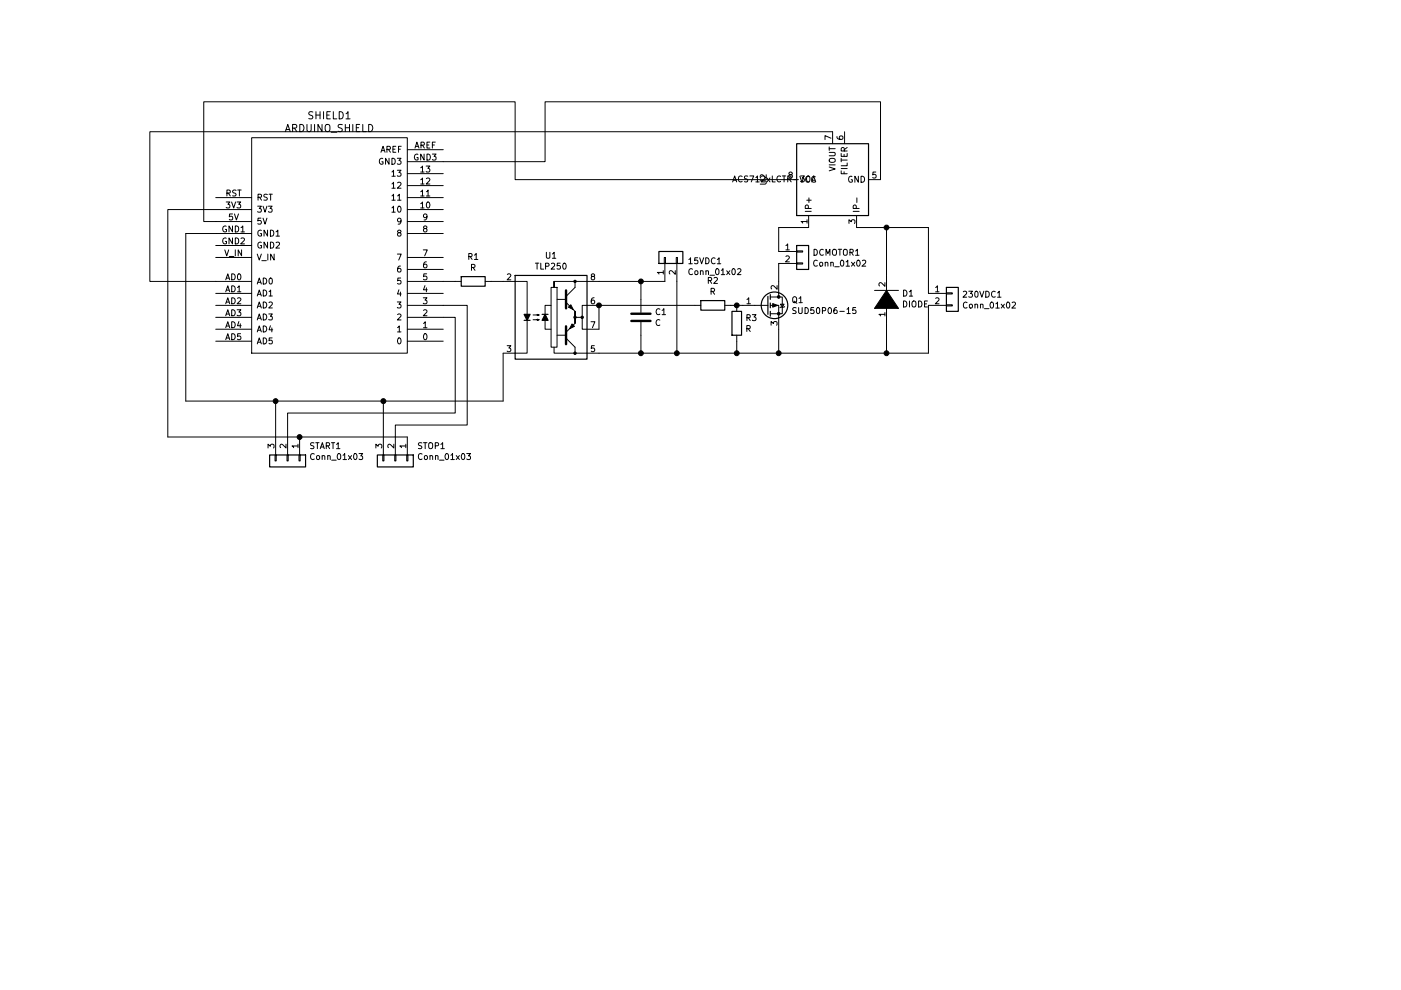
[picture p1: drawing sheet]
EESchema Schematic File Version 4
LIBS:dc starter-cache
EELAYER 26 0
EELAYER END
$Descr A4 11693 8268
encoding utf-8
Sheet 1 1
Title ""
Date ""
Rev ""
Comp ""
Comment1 ""
Comment2 ""
Comment3 ""
Comment4 ""
$EndDescr
$Comp
L arduino_shieldsNCL:ARDUINO_SHIELD SHIELD1
U 1 1
P 2750 2050
F 0 "SHIELD1" H 2750 3137 60  0000 C CNN
F 1 "ARDUINO_SHIELD" H 2750 3031 60  0000 C CNN
F 2 "" H 2750 2050 50  0001 C CNN
F 3 "" H 2750 2050 50  0001 C CNN
	1    2750 2050
	1    0    0    -1  
$EndComp
$Comp
L Driver_FET:TLP250 U1
U 1 1
P 4600 2650
F 0 "U1" H 4600 3167 50  0000 C CNN
F 1 "TLP250" H 4600 3076 50  0000 C CNN
F 2 "Package_DIP:DIP-8_W7.62mm" H 4600 2250 50  0001 C CIN
F 3 "http://toshiba.semicon-storage.com/info/docget.jsp?did=16821&prodName=TLP250" H 4510 2655 50  0001 L CNN
	1    4600 2650
	1    0    0    -1  
$EndComp
$Comp
L Device:R R1
U 1 1
P 3950 2350
F 0 "R1" V 3743 2350 50  0000 C CNN
F 1 "R" V 3834 2350 50  0000 C CNN
F 2 "" V 3880 2350 50  0001 C CNN
F 3 "~" H 3950 2350 50  0001 C CNN
	1    3950 2350
	0    1    1    0   
$EndComp
Wire Wire Line
	4100 2350 4200 2350
Wire Wire Line
	3800 2350 3700 2350
$Comp
L Connector_Generic:Conn_01x03 START1
U 1 1
P 2400 3850
F 0 "START1" V 2273 4030 50  0000 L CNN
F 1 "Conn_01x03" V 2364 4030 50  0000 L CNN
F 2 "" H 2400 3850 50  0001 C CNN
F 3 "~" H 2400 3850 50  0001 C CNN
	1    2400 3850
	0    1    1    0   
$EndComp
$Comp
L Connector_Generic:Conn_01x03 STOP1
U 1 1
P 3300 3850
F 0 "STOP1" V 3173 4030 50  0000 L CNN
F 1 "Conn_01x03" V 3264 4030 50  0000 L CNN
F 2 "" H 3300 3850 50  0001 C CNN
F 3 "~" H 3300 3850 50  0001 C CNN
	1    3300 3850
	0    1    1    0   
$EndComp
Wire Wire Line
	3700 2650 3800 2650
Wire Wire Line
	3800 2650 3800 3450
Wire Wire Line
	3800 3450 2400 3450
Wire Wire Line
	2400 3450 2400 3650
Wire Wire Line
	3300 3650 3300 3550
Wire Wire Line
	3300 3550 3900 3550
Wire Wire Line
	3900 3550 3900 2550
Wire Wire Line
	3900 2550 3700 2550
Wire Wire Line
	3200 3650 3200 3350
Wire Wire Line
	2300 3650 2300 3350
Wire Wire Line
	4200 2950 4200 3350
Wire Wire Line
	4200 3350 3200 3350
Connection ~ 2300 3350
Wire Wire Line
	2300 3350 1550 3350
Connection ~ 3200 3350
Wire Wire Line
	3200 3350 2300 3350
Wire Wire Line
	1550 3350 1550 1950
Wire Wire Line
	1800 1950 1550 1950
Wire Wire Line
	2500 3650 3400 3650
Wire Wire Line
	1400 3650 1400 1750
Wire Wire Line
	1400 1750 1800 1750
Connection ~ 2500 3650
Wire Wire Line
	1400 3650 2500 3650
$Comp
L Device:C C1
U 1 1
P 5350 2650
F 0 "C1" H 5465 2696 50  0000 L CNN
F 1 "C" H 5465 2605 50  0000 L CNN
F 2 "" H 5388 2500 50  0001 C CNN
F 3 "~" H 5350 2650 50  0001 C CNN
	1    5350 2650
	1    0    0    -1  
$EndComp
Wire Wire Line
	5350 2500 5350 2350
Wire Wire Line
	5350 2350 5000 2350
Wire Wire Line
	5350 2800 5350 2950
Wire Wire Line
	5350 2950 5000 2950
Wire Wire Line
	5000 2750 5000 2550
$Comp
L Transistor_FET:SUD50P06-15 Q1
U 1 1
P 6400 2550
F 0 "Q1" H 6605 2596 50  0000 L CNN
F 1 "SUD50P06-15" H 6605 2505 50  0000 L CNN
F 2 "Package_TO_SOT_SMD:TO-252-2" H 6595 2475 50  0001 L CIN
F 3 "https://www.vishay.com/docs/68940/sud50p06.pdf" H 6400 2550 50  0001 C CNN
	1    6400 2550
	1    0    0    -1  
$EndComp
$Comp
L Device:R R2
U 1 1
P 5950 2550
F 0 "R2" V 5743 2550 50  0000 C CNN
F 1 "R" V 5834 2550 50  0000 C CNN
F 2 "" V 5880 2550 50  0001 C CNN
F 3 "~" H 5950 2550 50  0001 C CNN
	1    5950 2550
	0    1    1    0   
$EndComp
Wire Wire Line
	6200 2550 6150 2550
Wire Wire Line
	5800 2550 5000 2550
Connection ~ 5000 2550
$Comp
L Device:R R3
U 1 1
P 6150 2700
F 0 "R3" H 6220 2746 50  0000 L CNN
F 1 "R" H 6220 2655 50  0000 L CNN
F 2 "" V 6080 2700 50  0001 C CNN
F 3 "~" H 6150 2700 50  0001 C CNN
	1    6150 2700
	1    0    0    -1  
$EndComp
Connection ~ 6150 2550
Wire Wire Line
	6150 2550 6100 2550
Wire Wire Line
	6500 2750 6500 2950
Wire Wire Line
	6500 2950 6150 2950
Wire Wire Line
	6150 2950 6150 2850
Wire Wire Line
	6150 2950 5650 2950
Connection ~ 6150 2950
Connection ~ 5350 2950
$Comp
L Connector_Generic:Conn_01x02 15VDC1
U 1 1
P 5550 2150
F 0 "15VDC1" V 5516 1962 50  0000 R CNN
F 1 "Conn_01x02" V 5425 1962 50  0000 R CNN
F 2 "" H 5550 2150 50  0001 C CNN
F 3 "~" H 5550 2150 50  0001 C CNN
	1    5550 2150
	0    -1   -1   0   
$EndComp
Wire Wire Line
	5550 2350 5350 2350
Connection ~ 5350 2350
Wire Wire Line
	5650 2350 5650 2950
Connection ~ 5650 2950
Wire Wire Line
	5650 2950 5350 2950
$Comp
L Connector_Generic:Conn_01x02 DCMOTOR1
U 1 1
P 6700 2100
F 0 "DCMOTOR1" H 6780 2092 50  0000 L CNN
F 1 "Conn_01x02" H 6780 2001 50  0000 L CNN
F 2 "" H 6700 2100 50  0001 C CNN
F 3 "~" H 6700 2100 50  0001 C CNN
	1    6700 2100
	1    0    0    -1  
$EndComp
Wire Wire Line
	6500 2350 6500 2200
$Comp
L Connector_Generic:Conn_01x02 230VDC1
U 1 1
P 7950 2450
F 0 "230VDC1" H 8030 2442 50  0000 L CNN
F 1 "Conn_01x02" H 8030 2351 50  0000 L CNN
F 2 "" H 7950 2450 50  0001 C CNN
F 3 "~" H 7950 2450 50  0001 C CNN
	1    7950 2450
	1    0    0    -1  
$EndComp
Wire Wire Line
	7750 2450 7750 1900
Wire Wire Line
	6500 1900 6500 2100
Wire Wire Line
	7750 2550 7750 2950
Wire Wire Line
	7750 2950 7400 2950
Connection ~ 6500 2950
$Comp
L pspice:DIODE D1
U 1 1
P 7400 2500
F 0 "D1" V 7446 2372 50  0000 R CNN
F 1 "DIODE" V 7355 2372 50  0000 R CNN
F 2 "" H 7400 2500 50  0001 C CNN
F 3 "~" H 7400 2500 50  0001 C CNN
	1    7400 2500
	0    -1   -1   0   
$EndComp
Wire Wire Line
	7400 2300 7400 1900
Wire Wire Line
	6500 1900 6750 1900
Connection ~ 7400 1900
Wire Wire Line
	7400 1900 7750 1900
Wire Wire Line
	7400 2700 7400 2950
Connection ~ 7400 2950
Wire Wire Line
	7400 2950 6500 2950
$Comp
L Sensor_Current:ACS712xLCTR-30A U2
U 1 1
P 6950 1500
F 0 "U2" H 6950 2078 50  0000 C CNN
F 1 "ACS712xLCTR-30A" V 6950 1987 50  0000 C CNN
F 2 "Package_SO:SOIC-8_3.9x4.9mm_P1.27mm" H 7050 1150 50  0001 L CIN
F 3 "http://www.allegromicro.com/~/media/Files/Datasheets/ACS712-Datasheet.ashx?la=en" H 6950 1500 50  0001 C CNN
	1    6950 1500
	0    -1   -1   0   
$EndComp
Wire Wire Line
	7150 1900 7400 1900
Wire Wire Line
	6550 1500 4300 1500
Wire Wire Line
	4300 1500 4300 850 
Wire Wire Line
	4300 850  1700 850 
Wire Wire Line
	1700 850  1700 1850
Wire Wire Line
	1700 1850 1800 1850
Wire Wire Line
	7350 1500 7350 850 
Wire Wire Line
	7350 850  4550 850 
Wire Wire Line
	4550 850  4550 1350
Wire Wire Line
	4550 1350 3700 1350
Wire Wire Line
	6950 1100 1250 1100
Wire Wire Line
	1250 1100 1250 2350
Wire Wire Line
	1250 2350 1800 2350
$EndSCHEMATC
